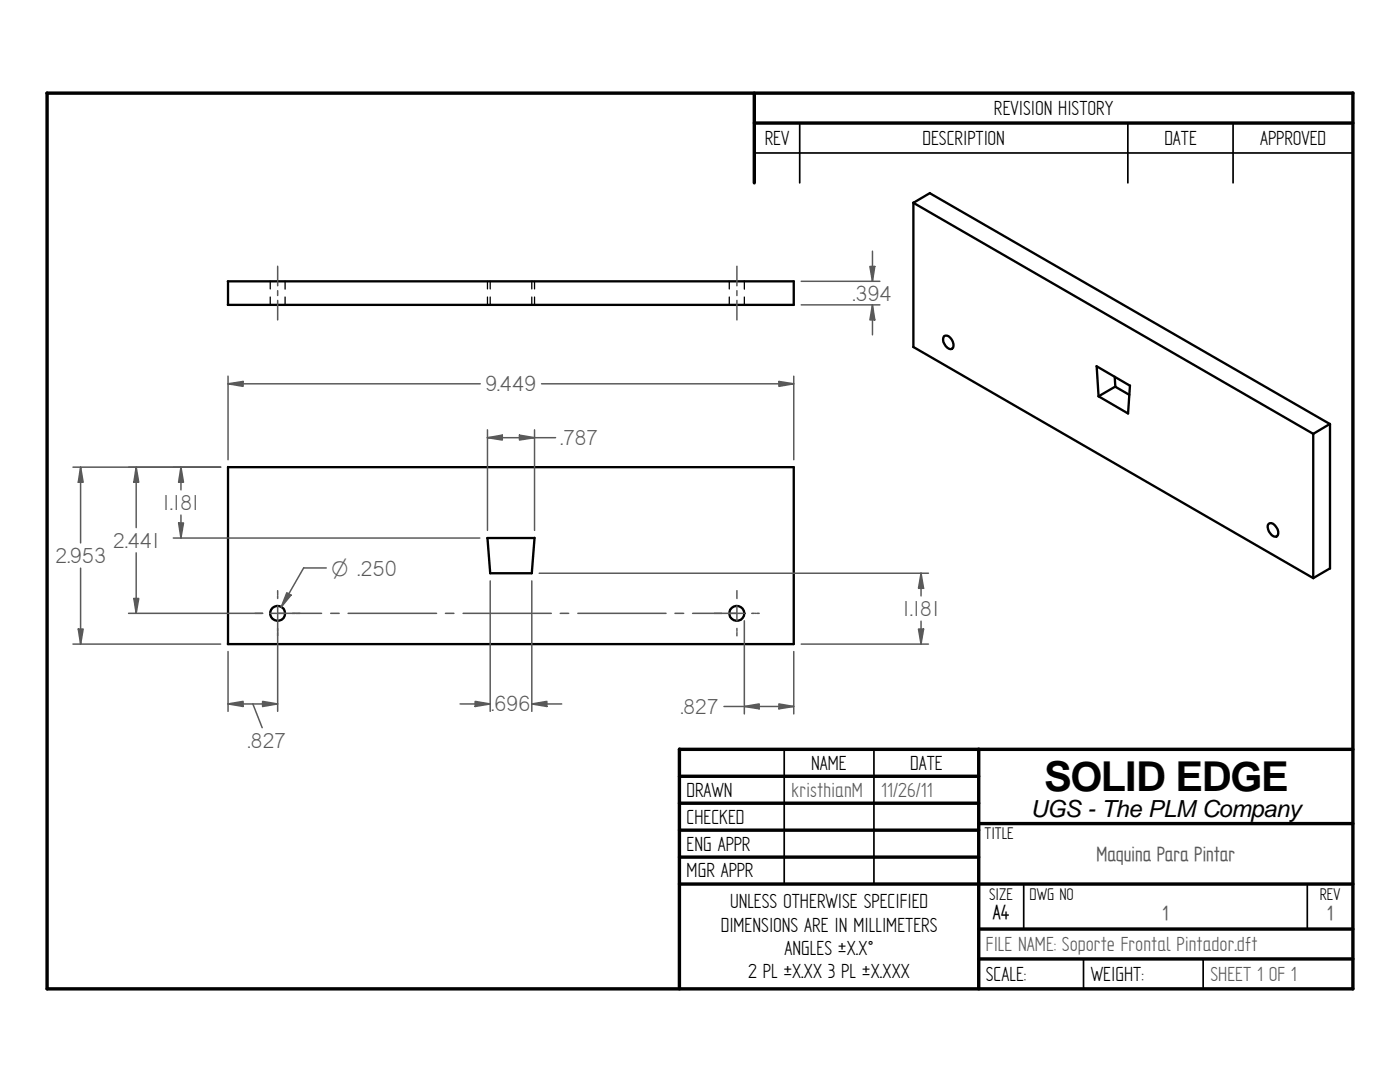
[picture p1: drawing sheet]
<svg xmlns="http://www.w3.org/2000/svg" width="279mm" height="216mm" viewBox="0 0 279 216" stroke-linecap="round" stroke-linejoin="round" font-family="sans-serif">
<g fill="none" stroke="#000" stroke-width=".68">
<path d="M9.4 18.6l260.6-.1v178.8h-260.6zM150.5 18.6v17.9M150.5 24.6h119.5M135.6 149.5v47.8M135.6 149.5h134.4M135.6 154.9h59.7M195.3 149.5v47.8M135.6 160.3h59.7M135.6 165.7h59.7M135.6 171h59.7M135.6 176.4h134.4M195.3 164.3h74.7"/>
<path d="M195.3 185.4h74.7M195.3 191.3h74.7"/>
</g>
<path d="M150.5 30.5h119.5M159.6 24.6v11.9M225.1 24.6v11.9M246.1 24.6v11.9M156.5 149.5v26.9M174.4 149.5v26.9M204.3 176.5v8.9M260.9 176.5v8.9M216.2 191.3v6M240.1 191.3v6" fill="none" stroke="#000" stroke-width=".34"/>
<g fill="none" stroke="#000" stroke-width=".47">
<path d="M185.6 38.5l-3.3 2 79.8 46.1M185.6 38.6l79.8 46v28.9M45.5 56.1h112.9v4.7h-112.9M45.5 56.1v4.7M182.3 40.4v28.9M182.2 69.2l79.9 46.2M188.4 67.1a1.32 1.32 0 0 1 1.8 1.1 1.01 1.01 0 0 1-.5 1.5 1.99 1.99 0 0 1-1.3-2.6zM218.8 73.1l6.7 3.9M218.9 73.1l.3 6M222.5 75.2l.1 2 2.8 1.6M222.6 77.1l-3.4 2M225.5 76.9l-.4 5.6-5.9-3.4"/>
<path d="M262.1 86.6v28.8M265.4 84.6l-3.3 2M97.2 107.4h9.5M106.7 107.3l-.6 7.1h-8.3l-.5-7M253.2 104.5a1.05 1.05 0 0 1 1.5 .7 1.11 1.11 0 0 1-.2 1.9 1.93 1.93 0 0 1-1.3-2.6zM265.4 113.4l-3.3 2M45.5 128.5h112.9v-35.3h-112.9v35.3"/>
<circle cx="55.4" cy="122.4" r="1.49"/>
<circle cx="147.1" cy="122.4" r="1.49"/>
</g>
<g fill="none" stroke="#000" stroke-width=".25">
<path d="M53.9 56.1v1.6M53.9 59.3v1.5M56.9 56.1v1.6M56.9 59.3v1.5M97.3 56.1v1.6M97.3 59.3v1.5M97.8 56.1v1.6M97.8 59.3v1.5M106.1 56.1v1.6M106.1 59.3v1.5M106.7 56.1v1.6M106.7 59.3v1.5"/>
<path d="M145.5 56.1v1.6M145.5 59.3v1.5M148.5 56.1v1.6M148.5 59.3v1.5"/>
</g>
<path d="M52.4 140l3 .5-3 .5z" fill="none" stroke="#595959" stroke-width=".3"/>
<path d="M52.4 140l3 .5-3 .5z" fill="#595959"/>
<path d="M45.5 140.5l3-.5v1z" fill="none" stroke="#595959" stroke-width=".3"/>
<path d="M45.5 140.5l3-.5v1z" fill="#595959"/>
<path d="M45.5 130v11.9M55.4 123.9v18M94.8 140l3 .5-3 .5zM45.5 140.5h9.9M50.5 140.5l1.8 4.7" fill="none" stroke="#595959" stroke-width=".3"/>
<path d="M94.8 140l3 .5-3 .5z" fill="#595959"/>
<path d="M106.1 140.5l3-.5v1z" fill="none" stroke="#595959" stroke-width=".3"/>
<path d="M106.1 140.5l3-.5v1z" fill="#595959"/>
<path d="M97.8 115.9v26M106.1 115.9v26M91.8 140.5h6M106.1 140.5h6M148.5 141l3-.5v.9z" fill="none" stroke="#595959" stroke-width=".3"/>
<path d="M148.5 141l3-.5v.9z" fill="#595959"/>
<path d="M155.4 140.5l3 .5-3 .4z" fill="none" stroke="#595959" stroke-width=".3"/>
<path d="M155.4 140.5l3 .5-3 .4z" fill="#595959"/>
<path d="M103.7 86.8l3 .5-3 .5zM148.5 123.9v18.6M158.4 130v12.5M144.5 141h13.9" fill="none" stroke="#595959" stroke-width=".3"/>
<path d="M103.7 86.8l3 .5-3 .5z" fill="#595959"/>
<path d="M97.3 87.3l2.9-.5v1z" fill="none" stroke="#595959" stroke-width=".3"/>
<path d="M97.3 87.3l2.9-.5v1z" fill="#595959"/>
<path d="M45.5 76.6l3-.5v1zM97.2 87.3h13.7M97.3 85.8v20M106.7 85.8v20" fill="none" stroke="#595959" stroke-width=".3"/>
<path d="M45.5 76.6l3-.5v1z" fill="#595959"/>
<path d="M155.4 76.1l3 .5-3 .5z" fill="none" stroke="#595959" stroke-width=".3"/>
<path d="M155.4 76.1l3 .5-3 .5z" fill="#595959"/>
<path d="M45.5 75.1v16.6M45.5 76.6h50.3M108.1 76.6h50.3M158.4 75.1v16.6M35.6 104.4h1l-.5 3z" fill="none" stroke="#595959" stroke-width=".3"/>
<path d="M35.6 104.4h1l-.5 3z" fill="#595959"/>
<path d="M36.1 93.2l.5 3h-1z" fill="none" stroke="#595959" stroke-width=".3"/>
<path d="M36.1 93.2l.5 3h-1z" fill="#595959"/>
<path d="M34.6 93.2h9.4M36.1 93.2v4.5M26.7 119.4h1l-.5 3zM34.6 107.4h61.2M36.1 102.8v4.6" fill="none" stroke="#595959" stroke-width=".3"/>
<path d="M26.7 119.4h1l-.5 3z" fill="#595959"/>
<path d="M27.2 93.2l.5 3h-1z" fill="none" stroke="#595959" stroke-width=".3"/>
<path d="M27.2 93.2l.5 3h-1z" fill="#595959"/>
<path d="M25.7 93.2h18.3M27.2 93.2v12.1M27.2 110.3v12.1M25.7 122.4h26.7M183.3 125.5h1l-.5 3z" fill="none" stroke="#595959" stroke-width=".3"/>
<path d="M183.3 125.5h1l-.5 3z" fill="#595959"/>
<path d="M183.8 114.4l.5 3h-1z" fill="none" stroke="#595959" stroke-width=".3"/>
<path d="M183.8 114.4l.5 3h-1z" fill="#595959"/>
<path d="M107.6 114.4h77.7M183.8 114.3v4.6M15.6 125.5h1l-.5 3zM159.9 128.5h25.4M183.8 124v4.5" fill="none" stroke="#595959" stroke-width=".3"/>
<path d="M15.6 125.5h1l-.5 3z" fill="#595959"/>
<path d="M16.1 93.2l.5 3h-1z" fill="none" stroke="#595959" stroke-width=".3"/>
<path d="M16.1 93.2l.5 3h-1z" fill="#595959"/>
<path d="M14.6 93.2h29.4M16.1 93.2v15.1M16.1 113.4v15.1M57.2 118.3l.9 .4-2 2.4zM60.6 113.3l-4.5 7.8M14.6 128.5h29.4" fill="none" stroke="#595959" stroke-width=".3"/>
<path d="M57.2 118.3l.9 .4-2 2.4z" fill="#595959"/>
<path d="M174.1 60.8l.5 3h-1zM60.6 113.3h4.5" fill="none" stroke="#595959" stroke-width=".3"/>
<path d="M174.1 60.8l.5 3h-1z" fill="#595959"/>
<path d="M173.6 53.2h1l-.5 2.9z" fill="none" stroke="#595959" stroke-width=".3"/>
<path d="M173.6 53.2h1l-.5 2.9z" fill="#595959"/>
<g fill="none" stroke="#595959" stroke-width=".3">
<path d="M55.4 53.1v3.9M55.4 58v1M55.4 59.9v3.9M147.1 53.1v3.9M147.1 58v1M147.1 59.9v3.9M159.9 56.1h15.7M174.1 50.1v6M159.9 60.8h15.7M174.1 60.8v6M55.4 117.9v.5M55.4 118.6v.1"/>
<path d="M55.4 118.9v.5M147.1 117.9v.5M147.1 118.6v.1M147.1 118.9v.5M50.9 122.4h.6M51.6 122.4h.1M51.9 122.4h.5M53.9 122.4h10.3M55.4 120.9v3M55.4 125.4v.5M55.4 126.1v.1M55.4 126.3v.6"/>
<path d="M66 122.4h1.7M69.5 122.4h17.6M88.9 122.4h1.7M92.4 122.4h17.6M111.8 122.4h1.7M115.3 122.4h17.6M134.7 122.4h1.7M138.2 122.4h10.3M147.1 120.9v3M147.1 125.4v.5M147.1 126.1v.1M147.1 126.3v.6"/>
<path d="M150 122.4h.5M150.7 122.4h.1M151 122.4h.5"/>
</g>
<text font-size="8.2" x="208.4" y="157.8">SOLID EDGE</text>
<g font-size="4.9" fill="#595959">
<text x="170.2" y="60">.394</text>
<text x="96.9" y="78.1">9.449</text>
<text x="111.9" y="88.8">.787</text>
<text x="32.4" y="101.8">1.181</text>
<text x="11" y="112.4">2.953</text>
<text x="22.5" y="109.3">2.441</text>
<text x="180.1" y="122.9">1.181</text>
<text x="98.1" y="141.9">.696</text>
<text x="135.8" y="142.5">.827</text>
<text x="49.5" y="149.2">.827</text>
</g>
<text font-size="4.7" x="205.7" y="163">UGS - The PLM Company</text>
<g font-size="4.6">
<text x="198.4" y="22.9">REVISION HISTORY</text>
<text x="152.6" y="28.9">REV</text>
<text x="184.1" y="28.9">DESCRIPTION</text>
<text x="232.4" y="28.9">DATE</text>
<text x="251.5" y="28.9">APPROVED</text>
<text x="161.9" y="153.6">NAME</text>
<text x="181.7" y="153.6">DATE</text>
<text x="137" y="159">DRAWN</text>
<text x="137" y="164.3">CHECKED</text>
<text x="137" y="169.7">ENG APPR</text>
<text x="137" y="175.1">MGR APPR</text>
<text x="143.8" y="185.9">DIMENSIONS ARE IN MILLIMETERS</text>
<text x="145.7" y="181.2">UNLESS OTHERWISE SPECIFIED</text>
<text x="198.2" y="183.4">A4</text>
<text x="156.5" y="190.6">ANGLES ±X.X°</text>
<text x="149.3" y="195.2">2 PL ±X.XX 3 PL ±X.XXX</text>
<text x="196.8" y="195.7">SCALE:</text>
<text x="217.7" y="195.7">WEIGHT:</text>
</g>
<g font-size="4.6" fill="#595959">
<text x="66.2" y="114.9">O .250</text>
<text x="157.9" y="159">kristhianM</text>
<text x="175.9" y="159">11/26/11</text>
<text x="218.9" y="171.8">Maquina Para Pintar</text>
<text x="232" y="183.5">1</text>
<text x="264.9" y="183.5">1</text>
<text x="196.8" y="189.8">FILE NAME: Soporte Frontal Pintador.dft</text>
<text x="241.6" y="195.7">SHEET 1 OF 1</text>
</g>
<g font-size="3.8">
<text x="196.5" y="167.4">TITLE</text>
<text x="197.4" y="179.5">SIZE</text>
<text x="205.5" y="179.5">DWG NO</text>
<text x="263.4" y="179.5">REV</text>
</g>
</svg>
